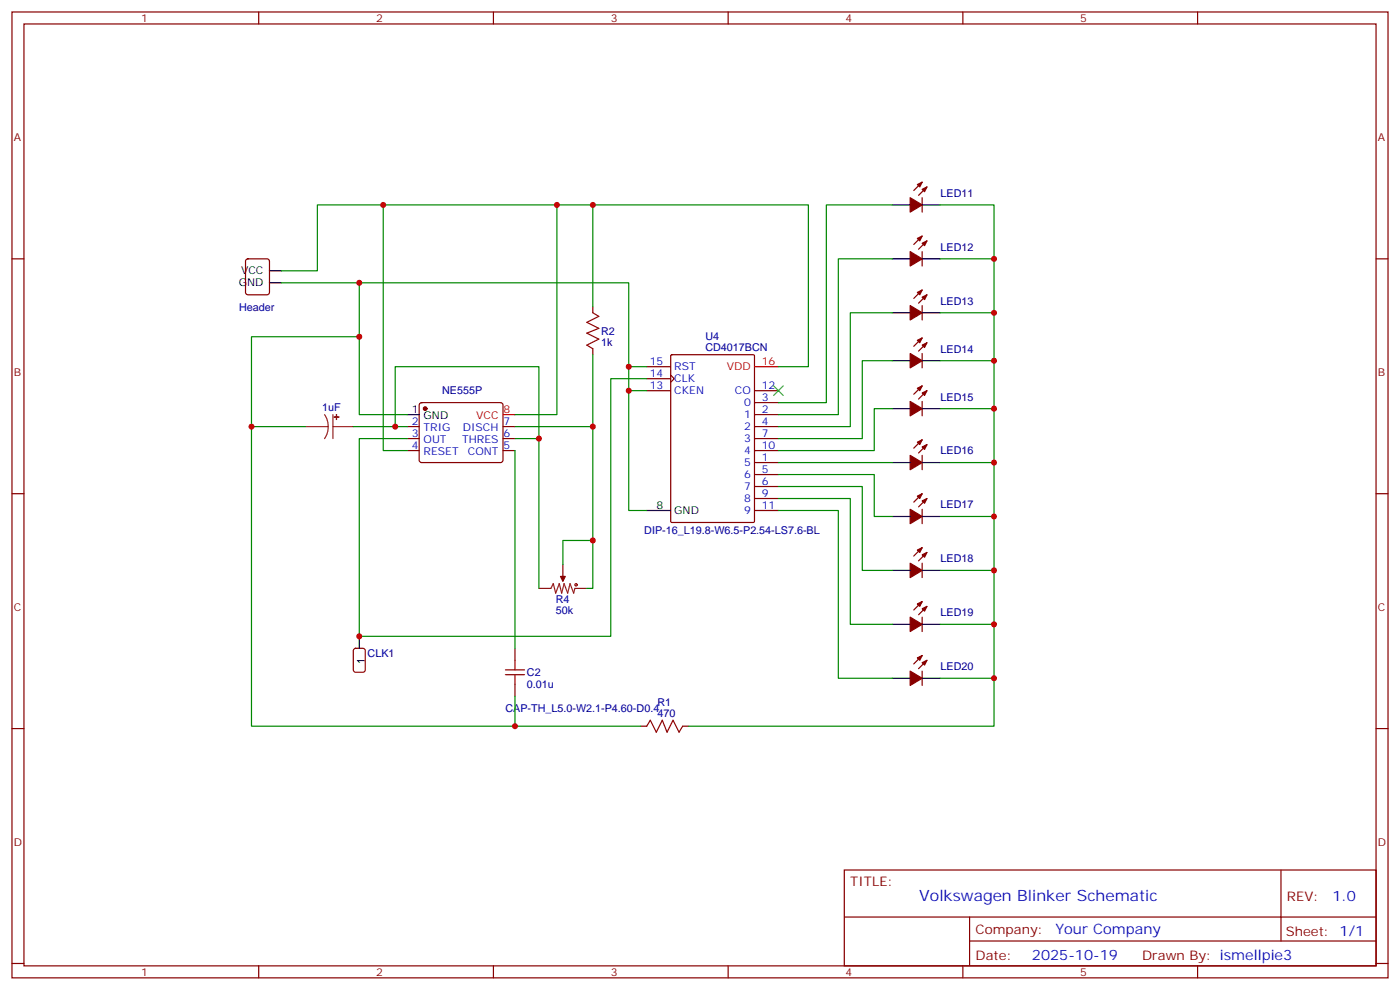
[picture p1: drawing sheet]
<svg xmlns="http://www.w3.org/2000/svg" width="412mm" height="292mm" viewBox="0 0 412 292" stroke-linecap="round" stroke-linejoin="round" font-family="sans-serif">
<g fill="none" stroke="#870000" stroke-width=".35">
<path d="M3.5 3.5h405.4v284.4h-405.4zM7.1 7.1h398.2v277.2h-398.2zM76.2 3.5v3.6M145.3 3.5v3.6M214.5 3.5v3.6M283.6 3.5v3.6M352.8 3.5v3.6M271.6 58.2v4.2M271.6 53.6l-2.4 2.5M273 55l-2.4 2.5M3.5 76.2h3.6M72.6 76.4l.4-.2h5.7l.6 .4 .1 9.5-.5 .6-5.9 .1-.6-.5-.1-9.4z"/>
<path d="M271.6 74.1v4.2M271.6 69.5l-2.4 2.5M273 70.9l-2.4 2.5M405.3 76.2h3.6M174.6 90.3v1.8M271.6 90v4.2M271.6 99.5l-2.4 2.5M271.6 85.4l-2.4 2.4M273 86.8l-2.4 2.5M123.7 118.7l.5-.2h23.3l.5 .2 .2 .5-.1 16.5-.6 .5-23.6-.1-.4-.6v-16.3zM174.6 102.7v1.7M190.5 115h7.1"/>
<path d="M190.5 108h7.1M190.5 111.5h7.1M197.6 110.4l1 1.1-1 1M197.6 104.6l.3-.2h24l.3 .2v48.9l-.1 .3h-24.2l-.3-.2zM222.2 118.5h7.1M222.2 115h7.1M271.6 104.1v4.2M271.6 118.2v4.2M271.6 113.6l-2.4 2.5M273 115l-2.4 2.5M273 100.9l-2.4 2.5M119.9 125.6h3.6"/>
<path d="M119.9 129.1h3.6M119.9 132.6h3.6M148.2 125.6h3.5M148.2 129.1h3.5M148.2 132.6h3.5M222.2 125.6h7.1M222.2 129.1h7.1M222.2 132.6h7.1M222.2 136.2h7.1M222.2 122.1h7.1M222.2 139.7h7.1M271.6 134.1v4.2"/>
<path d="M271.6 129.5l-2.4 2.4M273 130.9l-2.4 2.4M3.5 145.3h3.6M222.2 143.2h7.1M222.2 146.8h7.1M222.2 150.3h7.1M271.6 149.9v4.3M271.6 145.3l-2.4 2.5M273 146.8l-2.4 2.4M405.3 145.3h3.6M165.8 166.2v3.5M271.6 165.8v4.2"/>
<path d="M271.6 177.1l-2.4 2.5M271.6 161.2l-2.4 2.5M273 178.5l-2.4 2.5M273 162.6l-2.4 2.5M151.7 190.9v3.5M271.6 181.7v4.2M271.6 197.6v4.2M271.6 193l-2.4 2.4M273 194.4l-2.4 2.4M3.5 214.5h3.6M151.7 201.4v3.6M188.7 213.8h1.8"/>
<path d="M201.1 213.8h1.7M405.3 214.5h3.6M248.7 256.1h156.6v28.2h-156.6zM377.3 256.1v20.9M248.7 270h156.5M285.6 277h119.6M285.6 270v14.1M3.5 283.6h3.6M76.2 284.3v3.6M145.3 284.3v3.6M214.5 284.3v3.6M283.6 284.3v3.6"/>
<path d="M352.8 284.3v3.6M405.3 283.6h3.6"/>
</g>
<g fill="#870000" stroke="#870000" stroke-width=".35">
<path d="M270.2 193.7l1.4-.7-.7 1.4z"/>
<path d="M271.6 195.1l1.4-.7-.7 1.4z"/>
<path d="M268.1 197.6l3.5 2.1-3.5 2.1z"/>
<path d="M270.2 177.8l1.4-.7-.7 1.4z"/>
<path d="M271.6 179.2l1.4-.7-.7 1.4z"/>
<path d="M268.1 181.7l3.5 2.1-3.5 2.1z"/>
<path d="M270.2 161.9l1.4-.7-.7 1.4z"/>
<path d="M271.6 163.3l1.4-.7-.7 1.4z"/>
<path d="M268.1 165.8l3.5 2.1-3.5 2.1z"/>
<path d="M270.2 146.1l1.4-.8-.7 1.5z"/>
<path d="M271.6 147.5l1.4-.7-.7 1.4z"/>
<path d="M268.1 149.9l3.5 2.1-3.5 2.2z"/>
<path d="M270.2 130.2l1.4-.7-.7 1.4z"/>
<path d="M271.6 131.6l1.4-.7-.7 1.4z"/>
<path d="M268.1 134.1l3.5 2.1-3.5 2.1z"/>
<path d="M270.2 114.3l1.4-.7-.7 1.4z"/>
<path d="M271.6 115.7l1.4-.7-.7 1.4z"/>
<path d="M268.1 118.2l3.5 2.1-3.5 2.1z"/>
<path d="M270.2 100.2l1.4-.7-.7 1.4z"/>
<path d="M271.6 101.6l1.4-.7-.7 1.4z"/>
<path d="M268.1 104.1l3.5 2.1-3.5 2.1z"/>
<path d="M270.2 86.1l1.4-.7-.7 1.4z"/>
<path d="M271.6 87.5l1.4-.7-.7 1.4z"/>
<path d="M268.1 90l3.5 2.1-3.5 2.1z"/>
<path d="M270.2 70.2l1.4-.7-.7 1.4z"/>
<path d="M271.6 71.6l1.4-.7-.7 1.4z"/>
<path d="M268.1 74.1l3.5 2.1-3.5 2.1z"/>
<path d="M270.2 54.3l1.4-.7-.7 1.4z"/>
<path d="M271.6 55.7l1.4-.7-.7 1.4z"/>
<path d="M268.1 58.2l3.5 2.1-3.5 2.1z"/>
<path d="M165.1 169.7h1.4l-.7 1.4z"/>
<circle cx="125.2" cy="120.3" r=".53"/>
</g>
<g fill="none" stroke="#000" stroke-width=".35">
<path d="M79.4 79.7h3.5M262.8 76.2h5.3M262.8 60.3h5.3M271.6 76.2h5.3M271.6 60.3h5.3M79.4 83.3h3.5M262.8 92.1h5.3M271.6 92.1h5.3M262.8 106.2h5.3M271.6 106.2h5.3M119.9 122.1h3.6M262.8 136.2h5.3"/>
<path d="M262.8 120.3h5.3M271.6 136.2h5.3M271.6 120.3h5.3M190.5 150.3h7.1M262.8 152h5.3M271.6 152h5.3M262.8 167.9h5.3M271.6 167.9h5.3M105.8 187.3v3.6M262.8 199.7h5.3M262.8 183.8h5.3M271.6 199.7h5.3"/>
<path d="M271.6 183.8h5.3"/>
</g>
<path d="M222.2 108h7.1M148.2 122.1h3.5" fill="none" stroke="#f00" stroke-width=".35"/>
<path d="M90 125.6h6.7M95.6 122.1l.8 1.6 .3 1.9M96.7 125.6l-.3 1.8-.8 1.7M98.1 125.6h6M98.1 122.1v7M158.7 173.2h3.6l.7-1.4 .7 2.8 1-2.8 .8 2.8 .7-2.8 1 2.8 .7-2.8 1.1 2.8 .3-1.4h3.6M165.8 169.7v1.4" fill="none" stroke="#8c2424" stroke-width=".35"/>
<g fill="#8c2424" stroke="#8c2424" stroke-width=".35">
<path d="M99.1 122.1v1.4z"/>
<path d="M98.4 122.8h1.4z"/>
</g>
<g fill="none" stroke="#a10000" stroke-width=".35">
<path d="M174.6 92.1l1.8 1-3.5 1.8 3.5 1.8-3.5 1.4 3.5 1.7-3.5 1.8 1.7 1.1M148.9 197.2h5.6M148.9 198.6h5.6M151.7 194.4v2.8M151.7 198.6v2.8M190.5 213.8l1.1-1.8 1.7 3.5 1.8-3.5 1.4 3.5 1.8-3.5 1.7 3.5 1.1-1.7"/>
<circle cx="169.7" cy="172.2" r=".35"/>
</g>
<path d="M104.3 191.1l.5-.2h2.1l.6 .4 .1 5.9-.5 .7h-2.3l-.7-.5v-5.8z" fill="none" stroke="#900" stroke-width=".35"/>
<g fill="none" stroke="#008700" stroke-width=".35">
<path d="M82.9 79.7h10.6v-19.4h144.6v47.7h-8.8M112.9 60.3v72.3h7M164 60.3v61.8h-12.3M174.6 60.3v30M262.8 60.3h-19.4v58.2h-14.1M262.8 76.2h-15.9v45.9h-17.6M276.9 60.3h15.9v153.5h-90M276.9 76.2h15.9M82.9 83.3h102.3v67h5.3M105.8 83.3v15.8h-31.7v114.7h114.6M105.8 99.1v23h14.1M262.8 92.1h-12.3v33.5h-21.2"/>
<path d="M276.9 92.1h15.9M174.6 104.4v68.8h-1.7M185.2 108h5.3M185.2 115h5.3M190.5 111.5h-10.6v75.8h-74.1v-58.2h14.1M262.8 106.2h-8.8v22.9h-24.7M276.9 106.2h15.9M74.1 125.6h15.9M104.1 125.6h15.8M116.4 125.6v-17.6h42.3v65.2M151.7 125.6h22.9M151.7 129.1h7"/>
<path d="M151.7 132.6v58.3M229.3 139.7h28.2v12.3h5.3M229.3 136.2h33.5M262.8 120.3h-5.3v12.3h-28.2M276.9 120.3h15.9M276.9 136.2h15.9M174.6 159.1h-8.8v7.1M229.3 143.2h24.7v24.7h8.8M229.3 146.8h21.2v37h12.3M229.3 150.3h17.6v49.4h15.9M276.9 152h15.9M276.9 167.9h15.9"/>
<path d="M276.9 183.8h15.9M276.9 199.7h15.9M151.7 205v8.8"/>
</g>
<path d="M227.9 113.6l2.8 2.8M230.7 113.6l-2.8 2.8" fill="none" stroke="#3c3" stroke-width=".35"/>
<g fill="#c00">
<circle cx="292.8" cy="76.2" r=".88"/>
<circle cx="292.8" cy="92.1" r=".88"/>
<circle cx="292.8" cy="106.2" r=".88"/>
<circle cx="292.8" cy="120.3" r=".88"/>
<circle cx="292.8" cy="136.2" r=".88"/>
<circle cx="292.8" cy="152" r=".88"/>
<circle cx="292.8" cy="167.9" r=".88"/>
<circle cx="292.8" cy="183.8" r=".88"/>
<circle cx="292.8" cy="199.7" r=".88"/>
<circle cx="105.8" cy="99.1" r=".88"/>
<circle cx="116.4" cy="125.6" r=".88"/>
<circle cx="151.7" cy="213.8" r=".88"/>
<circle cx="105.8" cy="187.3" r=".88"/>
<circle cx="185.2" cy="107.9" r=".88"/>
<circle cx="185.2" cy="115" r=".88"/>
<circle cx="74.1" cy="125.6" r=".88"/>
<circle cx="174.6" cy="159.1" r=".88"/>
<circle cx="174.6" cy="125.6" r=".88"/>
<circle cx="112.9" cy="60.3" r=".88"/>
<circle cx="164" cy="60.3" r=".88"/>
<circle cx="174.6" cy="60.3" r=".88"/>
<circle cx="105.8" cy="83.3" r=".88"/>
<circle cx="158.8" cy="129.1" r=".88"/>
</g>
<text font-size="4.6" fill="#00f" x="270.8" y="265.1">Volkswagen Blinker Schematic</text>
<g font-size="4.2" fill="#00f">
<text x="392.5" y="265.4">1.0</text>
<text x="310.9" y="274.9">Your Company</text>
<text x="304" y="282.7">2025-10-19</text>
</g>
<g font-size="3.9" fill="#800">
<text x="250.5" y="260.7">TITLE:</text>
<text x="379.1" y="265.4">REV:</text>
<text x="287.4" y="274.9">Company:</text>
<text x="378.7" y="275.5">Sheet: 1/1</text>
<text x="287.4" y="282.6">Date:</text>
<text x="336.4" y="282.7">Drawn By: ismellpie3</text>
</g>
<g font-size="3.2" fill="#800">
<text x="41.6" y="6.5">1</text>
<text x="110.8" y="6.5">2</text>
<text x="179.9" y="6.5">3</text>
<text x="249.1" y="6.5">4</text>
<text x="318.2" y="6.5">5</text>
<text x="4.1" y="41.6">A</text>
<text x="405.9" y="41.6">A</text>
<text x="4.1" y="110.8">B</text>
<text x="405.9" y="110.8">B</text>
<text x="4.1" y="179.9">C</text>
<text x="405.9" y="179.9">C</text>
<text x="4.1" y="249.1">D</text>
<text x="405.9" y="249.1">D</text>
<text x="41.6" y="287.3">1</text>
<text x="110.8" y="287.3">2</text>
<text x="179.9" y="287.3">3</text>
<text x="249.1" y="287.3">4</text>
<text x="318.2" y="287.3">5</text>
</g>
<g font-size="3.2" fill="#000080">
<text x="277.1" y="57.9">LED11</text>
<text x="277.1" y="73.8">LED12</text>
<text x="277.1" y="89.7">LED13</text>
<text x="70.4" y="91.7">Header</text>
<text x="177.1" y="101.9">1k</text>
<text x="177.1" y="98.5">R2</text>
<text x="207.8" y="100.1">U4</text>
<text x="207.8" y="103.2">CD4017BCN</text>
<text x="277.1" y="103.8">LED14</text>
<text x="130.2" y="116.1">NE555P</text>
<text x="277.1" y="117.9">LED15</text>
<text x="94.9" y="121">1uF</text>
<text x="277.1" y="133.8">LED16</text>
<text x="277.1" y="149.7">LED17</text>
<text x="189.8" y="157.3">DIP-16_L19.8-W6.5-P2.54-LS7.6-BL</text>
<text x="277.1" y="165.5">LED18</text>
<text x="163.7" y="177.4">R4</text>
<text x="163.7" y="180.6">50k</text>
<text x="277.1" y="181.4">LED19</text>
<text x="108.3" y="193.4">CLK1</text>
<text x="277.1" y="197.3">LED20</text>
<text x="155.2" y="202.4">0.01u</text>
<text x="155.2" y="199">C2</text>
<text x="148.9" y="209.5">CAP-TH_L5.0-W2.1-P4.60-D0.4</text>
<text x="193.7" y="207.8">R1</text>
<text x="193.7" y="211">470</text>
</g>
<g font-size="3.2">
<text x="71" y="80.8">VCC</text>
<text x="70.3" y="84.3">GND</text>
<text x="121.3" y="121.7">1</text>
<text x="124.8" y="123.5">GND</text>
<text x="193.4" y="149.9">8</text>
<text x="198.6" y="151.3">GND</text>
<text x="107.4" y="195.4" transform="rotate(-90 107.4 195.4)">1</text>
</g>
<g font-size="3.2" fill="#00f">
<text x="191.4" y="107.6">15</text>
<text x="191.4" y="111.1">14</text>
<text x="198.6" y="109">RST</text>
<text x="198.6" y="112.5">CLK</text>
<text x="191.4" y="114.7">13</text>
<text x="198.6" y="116.1">CKEN</text>
<text x="216.5" y="116.1">CO</text>
<text x="219.2" y="119.6">0</text>
<text x="224.4" y="118.2">3</text>
<text x="224.4" y="114.7">12</text>
<text x="121.3" y="125.2">2</text>
<text x="148.3" y="125.2">7</text>
<text x="219.2" y="123.1">1</text>
<text x="224.4" y="121.7">2</text>
<text x="224.4" y="125.2">4</text>
<text x="121.3" y="128.8">3</text>
<text x="124.8" y="127">TRIG</text>
<text x="124.8" y="130.5">OUT</text>
<text x="136.1" y="130.5">THRES</text>
<text x="136.3" y="127">DISCH</text>
<text x="148.3" y="128.8">6</text>
<text x="219.2" y="126.6">2</text>
<text x="219.2" y="130.2">3</text>
<text x="224.4" y="128.8">7</text>
<text x="121.3" y="132.3">4</text>
<text x="124.8" y="134.1">RESET</text>
<text x="137.8" y="134.1">CONT</text>
<text x="148.3" y="132.3">5</text>
<text x="219.2" y="137.2">5</text>
<text x="219.2" y="133.7">4</text>
<text x="224.4" y="135.8">1</text>
<text x="224.4" y="132.3">10</text>
<text x="219.2" y="140.8">6</text>
<text x="224.4" y="139.3">5</text>
<text x="224.4" y="142.9">6</text>
<text x="219.2" y="144.3">7</text>
<text x="219.2" y="147.8">8</text>
<text x="224.4" y="146.4">9</text>
<text x="224.4" y="149.9">11</text>
<text x="219.2" y="151.3">9</text>
</g>
<g font-size="3.2" fill="#f00">
<text x="224.4" y="107.6">16</text>
<text x="214.1" y="109">VDD</text>
<text x="140.3" y="123.5">VCC</text>
<text x="148.3" y="121.7">8</text>
</g>
</svg>
